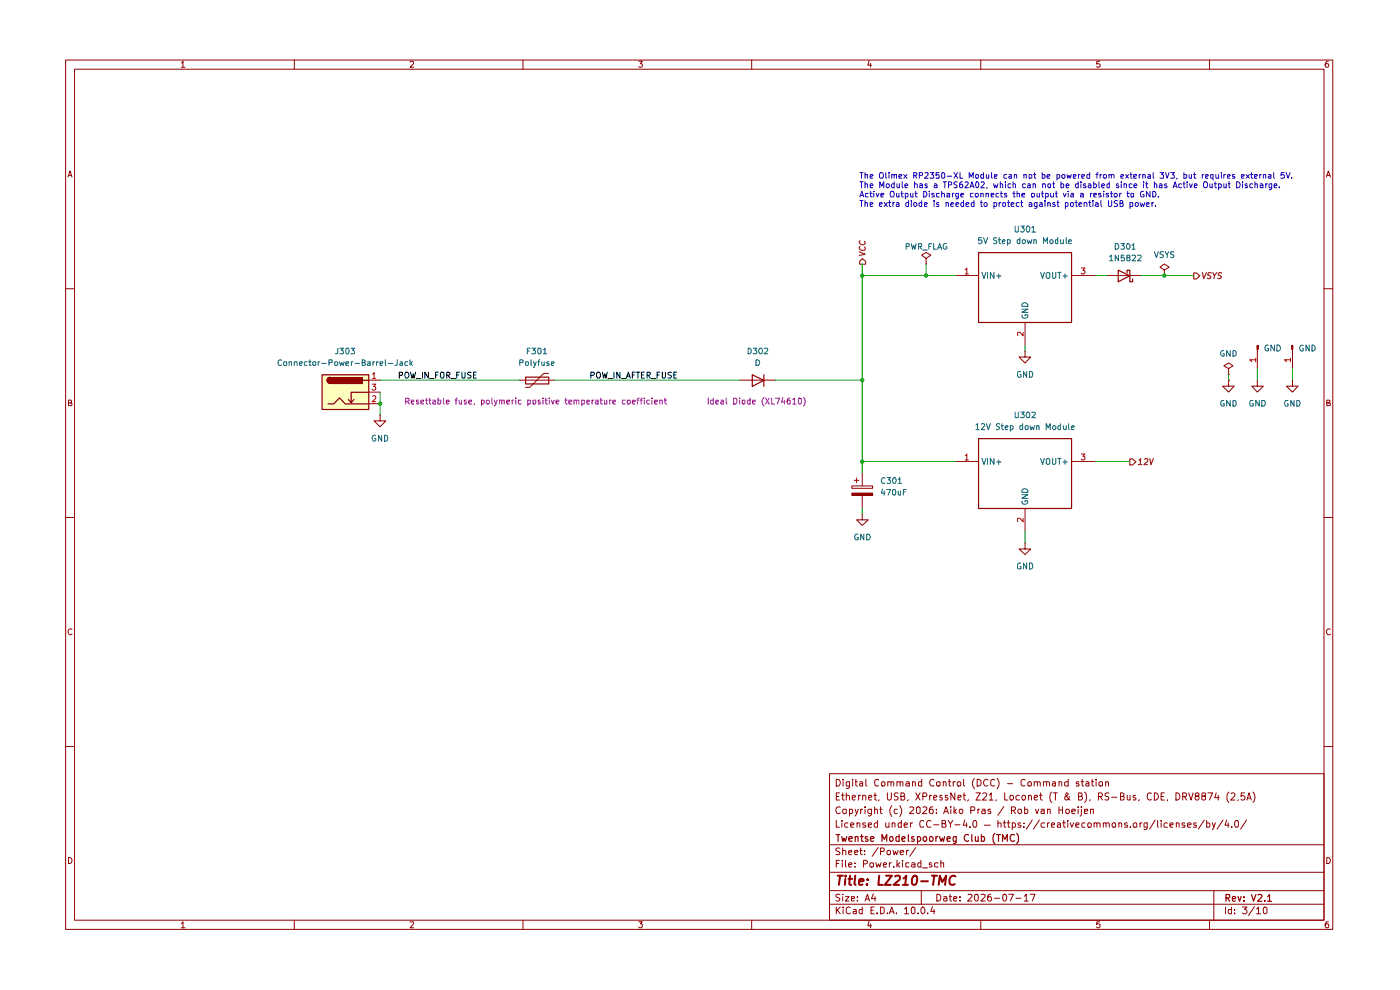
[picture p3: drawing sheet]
(kicad_sch
 (version 20260306)
 (generator "eeschema")
 (generator_version "10.0")
 (paper "A4")
 (title_block
  (title "LZ210-TMC")
  (date "2026-07-17")
  (rev "V2.1")
  (company "Twentse Modelspoorweg Club (TMC)")
  (comment 1 "Licensed under CC-BY-4.0 — https://creativecommons.org/licenses/by/4.0/")
  (comment 2 "Copyright (c) 2026: Aiko Pras / Rob van Hoeijen")
  (comment 3 "Ethernet, USB, XPressNet, Z21, Loconet (T & B), RS-Bus, CDE, DRV8874 (2,5A)")
  (comment 4 "Digital Command Control (DCC) - Command station"))
 (lib_symbols
  (symbol "AP_Library:Connector-Power-Barrel-Jack"
   (pin_names (hide yes)) (exclude_from_sim no) (in_bom yes) (on_board yes)
   (in_pos_files yes)
   (duplicate_pin_numbers_are_jumpers no)
   (property "Reference" "J?" (at 0 8.89 0) (show_name no) (do_not_autoplace no) (effects (font (size 1.27 1.27))))
   (property "Value" "Connector-Power-Barrel-Jack" (at 0 6.35 0) (show_name no) (do_not_autoplace no) (effects (font (size 1.27 1.27))))
   (property "Footprint" "AP_Library:Connector-Power-Barrel-Jack" (at 2.032 -9.144 0) (show_name no) (do_not_autoplace no) (hide yes) (effects (font (size 1.27 1.27))))
   (property "Datasheet" "https://cdn-reichelt.de/documents/datenblatt/G100/MEBP_S~IMP.pdf" (at 2.286 -11.938 0) (show_name no) (do_not_autoplace no) (hide yes) (effects (font (size 1.27 1.27))))
   (property "Description" "DC Barrel Jack with an internal switch" (at 0.762 -6.604 0) (show_name no) (do_not_autoplace no) (hide yes) (effects (font (size 1.27 1.27))))
   (symbol "Connector-Power-Barrel-Jack_0_1"
    (rectangle (start -5.08 3.81) (end 5.08 -3.81) (stroke (width 0.254) (type default)) (fill (type background)))
    (polyline (pts (xy -3.81 -2.54) (xy -2.54 -2.54) (xy -1.27 -1.27) (xy 0 -2.54) (xy 2.54 -2.54) (xy 5.08 -2.54)) (stroke (width 0.254) (type default)) (fill (type none)))
    (arc (start -3.302 1.905) (mid -3.9343 2.54) (end -3.302 3.175) (stroke (width 0.254) (type default)) (fill (type none)))
    (arc (start -3.302 1.905) (mid -3.9343 2.54) (end -3.302 3.175) (stroke (width 0.254) (type default)) (fill (type outline)))
    (polyline (pts (xy 1.27 -2.286) (xy 1.905 -1.651)) (stroke (width 0.254) (type default)) (fill (type none)))
    (rectangle (start 3.683 3.175) (end -3.302 1.905) (stroke (width 0.254) (type default)) (fill (type outline)))
    (polyline (pts (xy 5.08 2.54) (xy 3.81 2.54)) (stroke (width 0.254) (type default)) (fill (type none)))
    (polyline (pts (xy 5.08 0) (xy 1.27 0) (xy 1.27 -2.286) (xy 0.635 -1.651)) (stroke (width 0.254) (type default)) (fill (type none))))
   (symbol "Connector-Power-Barrel-Jack_1_1"
    (pin passive line (at 7.62 2.54 180) (length 2.54) (name "" (effects (font (size 1.27 1.27)))) (number "1" (effects (font (size 1.27 1.27)))))
    (pin passive line (at 7.62 -2.54 180) (length 2.54) (name "" (effects (font (size 1.27 1.27)))) (number "2" (effects (font (size 1.27 1.27)))))
    (pin passive line (at 7.62 0 180) (length 2.54) (name "" (effects (font (size 1.27 1.27)))) (number "3" (effects (font (size 1.27 1.27))))))
   (embedded_fonts no))
  (symbol "AP_Library:Module-DC-DC Step down converter" (exclude_from_sim no) (in_bom yes) (on_board yes)
   (in_pos_files yes)
   (duplicate_pin_numbers_are_jumpers no)
   (property "Reference" "U?" (at 0 0 0) (show_name no) (do_not_autoplace no) (effects (font (size 1.27 1.27))))
   (property "Value" "Module-DC-DC Step down converter" (at 0 10.668 0) (show_name no) (do_not_autoplace no) (effects (font (size 1.27 1.27))))
   (property "Footprint" "" (at 0 0 0) (show_name no) (do_not_autoplace no) (hide yes) (effects (font (size 1.27 1.27))))
   (property "Datasheet" "" (at 0 0 0) (show_name no) (do_not_autoplace no) (hide yes) (effects (font (size 1.27 1.27))))
   (property "Description" "Step down converter" (at 0 0 0) (show_name no) (do_not_autoplace no) (hide yes) (effects (font (size 1.27 1.27))))
   (property "Manufacturer" "" (at 0 0 0) (show_name no) (do_not_autoplace no) (hide yes) (effects (font (size 1.27 1.27))))
   (property "Supplier" "Aliexpress and others" (at -0.508 8.636 0) (show_name no) (do_not_autoplace no) (hide yes) (effects (font (size 1.27 1.27))))
   (symbol "Module-DC-DC Step down converter_0_0"
    (rectangle (start -10.16 7.62) (end 10.16 -7.62) (stroke (width 0.254) (type solid)) (fill (type none))))
   (symbol "Module-DC-DC Step down converter_1_0"
    (pin power_in line (at -15.24 2.54 0) (length 5.08) (name "VIN+" (effects (font (size 1.27 1.27)))) (number "1" (effects (font (size 1.27 1.27)))))
    (pin power_in line (at 0 -12.7 90) (length 5.08) (name "GND" (effects (font (size 1.27 1.27)))) (number "2" (effects (font (size 1.27 1.27)))))
    (pin power_out line (at 15.24 2.54 180) (length 5.08) (name "VOUT+" (effects (font (size 1.27 1.27)))) (number "3" (effects (font (size 1.27 1.27))))))
   (embedded_fonts no))
  (symbol "Connector:Conn_01x01_Pin"
   (pin_names
    (offset 1.016) (hide yes)) (exclude_from_sim no) (in_bom yes) (on_board yes)
   (in_pos_files yes)
   (duplicate_pin_numbers_are_jumpers no)
   (property "Reference" "J" (at 0 2.54 0) (show_name no) (do_not_autoplace no) (effects (font (size 1.27 1.27))))
   (property "Value" "Conn_01x01_Pin" (at 0 -2.54 0) (show_name no) (do_not_autoplace no) (effects (font (size 1.27 1.27))))
   (property "Footprint" "" (at 0 0 0) (show_name no) (do_not_autoplace no) (hide yes) (effects (font (size 1.27 1.27))))
   (property "Datasheet" "" (at 0 0 0) (show_name no) (do_not_autoplace no) (hide yes) (effects (font (size 1.27 1.27))))
   (property "Description" "Generic connector, single row, 01x01, script generated" (at 0 0 0) (show_name no) (do_not_autoplace no) (hide yes) (effects (font (size 1.27 1.27))))
   (property "ki_locked" "" (at 0 0 0) (show_name no) (do_not_autoplace no) (effects (font (size 1.27 1.27))))
   (symbol "Conn_01x01_Pin_1_1"
    (rectangle (start 0.8636 0.127) (end 0 -0.127) (stroke (width 0.1524) (type default)) (fill (type outline)))
    (polyline (pts (xy 1.27 0) (xy 0.8636 0)) (stroke (width 0.1524) (type default)) (fill (type none)))
    (pin passive line (at 5.08 0 180) (length 3.81) (name "Pin_1" (effects (font (size 1.27 1.27)))) (number "1" (effects (font (size 1.27 1.27))))))
   (embedded_fonts no))
  (symbol "Device:C_Polarized"
   (pin_numbers (hide yes))
   (pin_names
    (offset 0.254)) (exclude_from_sim no) (in_bom yes) (on_board yes)
   (in_pos_files yes)
   (duplicate_pin_numbers_are_jumpers no)
   (property "Reference" "C" (at 0.635 2.54 0) (show_name no) (do_not_autoplace no) (effects (font (size 1.27 1.27)) (justify left)))
   (property "Value" "C_Polarized" (at 0.635 -2.54 0) (show_name no) (do_not_autoplace no) (effects (font (size 1.27 1.27)) (justify left)))
   (property "Footprint" "" (at 0.9652 -3.81 0) (show_name no) (do_not_autoplace no) (hide yes) (effects (font (size 1.27 1.27))))
   (property "Datasheet" "" (at 0 0 0) (show_name no) (do_not_autoplace no) (hide yes) (effects (font (size 1.27 1.27))))
   (property "Description" "Polarized capacitor" (at 0 0 0) (show_name no) (do_not_autoplace no) (hide yes) (effects (font (size 1.27 1.27))))
   (symbol "C_Polarized_0_1"
    (rectangle (start -2.286 0.508) (end 2.286 1.016) (stroke (width 0) (type default)) (fill (type none)))
    (polyline (pts (xy -1.778 2.286) (xy -0.762 2.286)) (stroke (width 0) (type default)) (fill (type none)))
    (polyline (pts (xy -1.27 2.794) (xy -1.27 1.778)) (stroke (width 0) (type default)) (fill (type none)))
    (rectangle (start 2.286 -0.508) (end -2.286 -1.016) (stroke (width 0) (type default)) (fill (type outline))))
   (symbol "C_Polarized_1_1"
    (pin passive line (at 0 3.81 270) (length 2.794) (name "" (effects (font (size 1.27 1.27)))) (number "1" (effects (font (size 1.27 1.27)))))
    (pin passive line (at 0 -3.81 90) (length 2.794) (name "" (effects (font (size 1.27 1.27)))) (number "2" (effects (font (size 1.27 1.27))))))
   (embedded_fonts no))
  (symbol "Device:D"
   (pin_numbers (hide yes))
   (pin_names
    (offset 1.016) (hide yes)) (exclude_from_sim no) (in_bom yes) (on_board yes)
   (in_pos_files yes)
   (duplicate_pin_numbers_are_jumpers no)
   (property "Reference" "D" (at 0 2.54 0) (show_name no) (do_not_autoplace no) (effects (font (size 1.27 1.27))))
   (property "Value" "D" (at 0 -2.54 0) (show_name no) (do_not_autoplace no) (effects (font (size 1.27 1.27))))
   (property "Footprint" "" (at 0 0 0) (show_name no) (do_not_autoplace no) (hide yes) (effects (font (size 1.27 1.27))))
   (property "Datasheet" "" (at 0 0 0) (show_name no) (do_not_autoplace no) (hide yes) (effects (font (size 1.27 1.27))))
   (property "Description" "Diode" (at 0 -5.842 0) (show_name no) (do_not_autoplace no) (hide yes) (effects (font (size 1.27 1.27))))
   (property "Sim.Device" "D" (at 0 0 0) (show_name no) (do_not_autoplace no) (hide yes) (effects (font (size 1.27 1.27))))
   (property "Sim.Pins" "1=K 2=A" (at 0 -4.064 0) (show_name no) (do_not_autoplace no) (hide yes) (effects (font (size 1.27 1.27))))
   (symbol "D_0_1"
    (polyline (pts (xy -1.27 1.27) (xy -1.27 -1.27)) (stroke (width 0.254) (type default)) (fill (type none)))
    (polyline (pts (xy 1.27 1.27) (xy 1.27 -1.27) (xy -1.27 0) (xy 1.27 1.27)) (stroke (width 0.254) (type default)) (fill (type none)))
    (polyline (pts (xy 1.27 0) (xy -1.27 0)) (stroke (width 0) (type default)) (fill (type none))))
   (symbol "D_1_1"
    (pin passive line (at -3.81 0 0) (length 2.54) (name "K" (effects (font (size 1.27 1.27)))) (number "1" (effects (font (size 1.27 1.27)))))
    (pin passive line (at 3.81 0 180) (length 2.54) (name "A" (effects (font (size 1.27 1.27)))) (number "2" (effects (font (size 1.27 1.27))))))
   (embedded_fonts no))
  (symbol "Device:Polyfuse"
   (pin_numbers (hide yes))
   (pin_names
    (offset 0)) (exclude_from_sim no) (in_bom yes) (on_board yes)
   (in_pos_files yes)
   (duplicate_pin_numbers_are_jumpers no)
   (property "Reference" "F" (at -2.54 0 90) (show_name no) (do_not_autoplace no) (effects (font (size 1.27 1.27))))
   (property "Value" "Polyfuse" (at 2.54 0 90) (show_name no) (do_not_autoplace no) (effects (font (size 1.27 1.27))))
   (property "Footprint" "" (at 1.27 -5.08 0) (show_name no) (do_not_autoplace no) (hide yes) (effects (font (size 1.27 1.27)) (justify left)))
   (property "Datasheet" "" (at 0 0 0) (show_name no) (do_not_autoplace no) (hide yes) (effects (font (size 1.27 1.27))))
   (property "Description" "Resettable fuse, polymeric positive temperature coefficient" (at 0 0 0) (show_name no) (do_not_autoplace no) (hide yes) (effects (font (size 1.27 1.27))))
   (symbol "Polyfuse_0_1"
    (polyline (pts (xy -1.524 2.54) (xy -1.524 1.524) (xy 1.524 -1.524) (xy 1.524 -2.54)) (stroke (width 0) (type default)) (fill (type none)))
    (rectangle (start -0.762 2.54) (end 0.762 -2.54) (stroke (width 0.254) (type default)) (fill (type none)))
    (polyline (pts (xy 0 2.54) (xy 0 -2.54)) (stroke (width 0) (type default)) (fill (type none))))
   (symbol "Polyfuse_1_1"
    (pin passive line (at 0 3.81 270) (length 1.27) (name "" (effects (font (size 1.27 1.27)))) (number "1" (effects (font (size 1.27 1.27)))))
    (pin passive line (at 0 -3.81 90) (length 1.27) (name "" (effects (font (size 1.27 1.27)))) (number "2" (effects (font (size 1.27 1.27))))))
   (embedded_fonts no))
  (symbol "Diode:1N5822"
   (pin_numbers (hide yes))
   (pin_names
    (offset 1.016) (hide yes)) (exclude_from_sim no) (in_bom yes) (on_board yes)
   (in_pos_files yes)
   (duplicate_pin_numbers_are_jumpers no)
   (property "Reference" "D" (at 0 2.54 0) (show_name no) (do_not_autoplace no) (effects (font (size 1.27 1.27))))
   (property "Value" "1N5822" (at 0 -2.54 0) (show_name no) (do_not_autoplace no) (effects (font (size 1.27 1.27))))
   (property "Footprint" "Diode_THT:D_DO-201AD_P15.24mm_Horizontal" (at 0 -4.445 0) (show_name no) (do_not_autoplace no) (hide yes) (effects (font (size 1.27 1.27))))
   (property "Datasheet" "http://www.vishay.com/docs/88526/1n5820.pdf" (at 0 0 0) (show_name no) (do_not_autoplace no) (hide yes) (effects (font (size 1.27 1.27))))
   (property "Description" "40V 3A Schottky Barrier Rectifier Diode, DO-201AD" (at 0 0 0) (show_name no) (do_not_autoplace no) (hide yes) (effects (font (size 1.27 1.27))))
   (symbol "1N5822_0_1"
    (polyline (pts (xy -1.905 0.635) (xy -1.905 1.27) (xy -1.27 1.27) (xy -1.27 -1.27) (xy -0.635 -1.27) (xy -0.635 -0.635)) (stroke (width 0.254) (type default)) (fill (type none)))
    (polyline (pts (xy 1.27 1.27) (xy 1.27 -1.27) (xy -1.27 0) (xy 1.27 1.27)) (stroke (width 0.254) (type default)) (fill (type none)))
    (polyline (pts (xy 1.27 0) (xy -1.27 0)) (stroke (width 0) (type default)) (fill (type none))))
   (symbol "1N5822_1_1"
    (pin passive line (at -3.81 0 0) (length 2.54) (name "K" (effects (font (size 1.27 1.27)))) (number "1" (effects (font (size 1.27 1.27)))))
    (pin passive line (at 3.81 0 180) (length 2.54) (name "A" (effects (font (size 1.27 1.27)))) (number "2" (effects (font (size 1.27 1.27))))))
   (embedded_fonts no))
  (symbol "power:GND"
   (power global)
   (pin_numbers (hide yes))
   (pin_names
    (offset 0) (hide yes)) (exclude_from_sim no) (in_bom yes) (on_board yes)
   (in_pos_files yes)
   (duplicate_pin_numbers_are_jumpers no)
   (property "Reference" "#PWR" (at 0 -6.35 0) (show_name no) (do_not_autoplace no) (hide yes) (effects (font (size 1.27 1.27))))
   (property "Value" "GND" (at 0 -3.81 0) (show_name no) (do_not_autoplace no) (effects (font (size 1.27 1.27))))
   (property "Footprint" "" (at 0 0 0) (show_name no) (do_not_autoplace no) (hide yes) (effects (font (size 1.27 1.27))))
   (property "Datasheet" "" (at 0 0 0) (show_name no) (do_not_autoplace no) (hide yes) (effects (font (size 1.27 1.27))))
   (property "Description" "Power symbol creates a global label with name \"GND\" , ground" (at 0 0 0) (show_name no) (do_not_autoplace no) (hide yes) (effects (font (size 1.27 1.27))))
   (symbol "GND_0_1"
    (polyline (pts (xy 0 0) (xy 0 -1.27) (xy 1.27 -1.27) (xy 0 -2.54) (xy -1.27 -1.27) (xy 0 -1.27)) (stroke (width 0) (type default)) (fill (type none))))
   (symbol "GND_1_1"
    (pin power_in line (at 0 0 270) (length 0) (name "" (effects (font (size 1.27 1.27)))) (number "1" (effects (font (size 1.27 1.27))))))
   (embedded_fonts no))
  (symbol "power:PWR_FLAG"
   (power global)
   (pin_numbers (hide yes))
   (pin_names
    (offset 0) (hide yes)) (exclude_from_sim no) (in_bom yes) (on_board yes)
   (in_pos_files yes)
   (duplicate_pin_numbers_are_jumpers no)
   (property "Reference" "#FLG" (at 0 1.905 0) (show_name no) (do_not_autoplace no) (hide yes) (effects (font (size 1.27 1.27))))
   (property "Value" "PWR_FLAG" (at 0 3.81 0) (show_name no) (do_not_autoplace no) (effects (font (size 1.27 1.27))))
   (property "Footprint" "" (at 0 0 0) (show_name no) (do_not_autoplace no) (hide yes) (effects (font (size 1.27 1.27))))
   (property "Datasheet" "" (at 0 0 0) (show_name no) (do_not_autoplace no) (hide yes) (effects (font (size 1.27 1.27))))
   (property "Description" "Special symbol for telling ERC where power comes from" (at 0 0 0) (show_name no) (do_not_autoplace no) (hide yes) (effects (font (size 1.27 1.27))))
   (symbol "PWR_FLAG_0_0"
    (pin power_out line (at 0 0 90) (length 0) (name "" (effects (font (size 1.27 1.27)))) (number "1" (effects (font (size 1.27 1.27))))))
   (symbol "PWR_FLAG_0_1"
    (polyline (pts (xy 0 0) (xy 0 1.27) (xy -1.016 1.905) (xy 0 2.54) (xy 1.016 1.905) (xy 0 1.27)) (stroke (width 0) (type default)) (fill (type none))))
   (embedded_fonts no)))
 (text "The Olimex RP2350-XL Module can not be powered from external 3V3, but requires external 5V.\nThe Module has a TPS62A02, which can not be disabled since it has Active Output Discharge. \nActive Output Discharge connects the output via a resistor to GND.\nThe extra diode is needed to protect against potential USB power."
  (exclude_from_sim no)
  (at 183.388 38.608 0)
  (effects (font (size 1.27 1.27)) (justify left)))
 (junction
  (at 250.19 57.15)
  (diameter 0)
  (color 0 0 0 0))
 (junction
  (at 184.15 57.15)
  (diameter 0)
  (color 0 0 0 0))
 (junction
  (at 184.15 97.79)
  (diameter 0)
  (color 0 0 0 0))
 (junction
  (at 198.12 57.15)
  (diameter 0)
  (color 0 0 0 0))
 (junction
  (at 78.74 85.09)
  (diameter 0)
  (color 0 0 0 0))
 (junction
  (at 184.15 80.01)
  (diameter 0)
  (color 0 0 0 0))
 (wire
  (pts (xy 184.15 107.95) (xy 184.15 109.22))
  (stroke (width 0) (type default)))
 (wire
  (pts (xy 184.15 80.01) (xy 184.15 57.15))
  (stroke (width 0) (type default)))
 (wire
  (pts (xy 165.1 80.01) (xy 184.15 80.01))
  (stroke (width 0) (type default)))
 (wire
  (pts (xy 278.13 77.47) (xy 278.13 80.01))
  (stroke (width 0) (type default)))
 (wire
  (pts (xy 184.15 80.01) (xy 184.15 97.79))
  (stroke (width 0) (type default)))
 (wire
  (pts (xy 78.74 80.01) (xy 109.22 80.01))
  (stroke (width 0) (type default)))
 (wire
  (pts (xy 270.51 77.47) (xy 270.51 80.01))
  (stroke (width 0) (type default)))
 (wire
  (pts (xy 234.95 97.79) (xy 242.57 97.79))
  (stroke (width 0) (type default)))
 (wire
  (pts (xy 198.12 54.61) (xy 198.12 57.15))
  (stroke (width 0) (type default)))
 (wire
  (pts (xy 184.15 97.79) (xy 204.47 97.79))
  (stroke (width 0) (type default)))
 (wire
  (pts (xy 198.12 57.15) (xy 204.47 57.15))
  (stroke (width 0) (type default)))
 (wire
  (pts (xy 157.48 80.01) (xy 116.84 80.01))
  (stroke (width 0) (type default)))
 (wire
  (pts (xy 250.19 57.15) (xy 256.54 57.15))
  (stroke (width 0) (type default)))
 (wire
  (pts (xy 78.74 85.09) (xy 78.74 87.63))
  (stroke (width 0) (type default)))
 (wire
  (pts (xy 78.74 82.55) (xy 78.74 85.09))
  (stroke (width 0) (type default)))
 (wire
  (pts (xy 245.11 57.15) (xy 250.19 57.15))
  (stroke (width 0) (type default)))
 (wire
  (pts (xy 234.95 57.15) (xy 237.49 57.15))
  (stroke (width 0) (type default)))
 (wire
  (pts (xy 264.16 78.74) (xy 264.16 80.01))
  (stroke (width 0) (type default)))
 (wire
  (pts (xy 219.71 113.03) (xy 219.71 115.57))
  (stroke (width 0) (type default)))
 (wire
  (pts (xy 184.15 54.61) (xy 184.15 57.15))
  (stroke (width 0) (type default)))
 (wire
  (pts (xy 184.15 97.79) (xy 184.15 100.33))
  (stroke (width 0) (type default)))
 (wire
  (pts (xy 184.15 57.15) (xy 198.12 57.15))
  (stroke (width 0) (type default)))
 (wire
  (pts (xy 219.71 72.39) (xy 219.71 73.66))
  (stroke (width 0) (type default)))
 (label "POW_IN_AFTER_FUSE"
  (at 124.46 80.01 0)
  (effects (font (size 1.27 1.27)) (justify left bottom)))
 (label "POW_IN_FOR_FUSE"
  (at 82.55 80.01 0)
  (effects (font (size 1.27 1.27)) (justify left bottom)))
 (hierarchical_label "VSYS"
  (shape output)
  (at 256.54 57.15 0)
  (effects (font (size 1.27 1.27) (thickness 0.254)
    (bold yes)
    (italic yes)) (justify left)))
 (hierarchical_label "VCC"
  (shape output)
  (at 184.15 54.61 90)
  (effects (font (size 1.27 1.27) (thickness 0.254)
    (bold yes)
    (italic yes)) (justify left)))
 (hierarchical_label "12V"
  (shape output)
  (at 242.57 97.79 0)
  (effects (font (size 1.27 1.27) (thickness 0.254)
    (bold yes)
    (italic yes)) (justify left)))
 (symbol
  (lib_id "power:PWR_FLAG")
  (at 198.12 54.61 0)
  (unit 1)
  (body_style 1)
  (exclude_from_sim no)
  (in_bom yes)
  (on_board yes)
  (in_pos_files yes)
  (dnp no)
  (property "Reference" "#FLG0301" (at 198.12 52.705 0) (hide yes) (show_name no) (do_not_autoplace no) (effects (font (size 1.27 1.27))))
  (property "Value" "PWR_FLAG" (at 198.12 50.8 0) (show_name no) (do_not_autoplace no) (effects (font (size 1.27 1.27))))
  (property "Footprint" "" (at 198.12 54.61 0) (hide yes) (show_name no) (do_not_autoplace no) (effects (font (size 1.27 1.27))))
  (property "Datasheet" "" (at 198.12 54.61 0) (hide yes) (show_name no) (do_not_autoplace no) (effects (font (size 1.27 1.27))))
  (property "Description" "Special symbol for telling ERC where power comes from" (at 198.12 54.61 0) (hide yes) (show_name no) (do_not_autoplace no) (effects (font (size 1.27 1.27))))
  (pin "1"))
 (symbol
  (lib_id "AP_Library:Module-DC-DC Step down converter")
  (at 219.71 59.69 0)
  (unit 1)
  (body_style 1)
  (exclude_from_sim no)
  (in_bom yes)
  (on_board yes)
  (in_pos_files yes)
  (dnp no)
  (fields_autoplaced yes)
  (property "Reference" "U301" (at 219.71 46.99 0) (show_name no) (do_not_autoplace no) (effects (font (size 1.27 1.27))))
  (property "Value" "5V Step down Module" (at 219.71 49.53 0) (show_name no) (do_not_autoplace no) (effects (font (size 1.27 1.27))))
  (property "Footprint" "AP_Library:Module-StepDown-MP1584-Formfactor" (at 219.71 59.69 0) (hide yes) (show_name no) (do_not_autoplace no) (effects (font (size 1.27 1.27))))
  (property "Datasheet" "" (at 219.71 59.69 0) (hide yes) (show_name no) (do_not_autoplace no) (effects (font (size 1.27 1.27))))
  (property "Description" "Step down converter" (at 219.71 59.69 0) (hide yes) (show_name no) (do_not_autoplace no) (effects (font (size 1.27 1.27))))
  (property "Manufacturer" "D-SUN" (at 219.71 59.69 0) (hide yes) (show_name no) (do_not_autoplace no) (effects (font (size 1.27 1.27))))
  (property "Supplier" "Aliexpress and others" (at 219.202 51.054 0) (hide yes) (show_name no) (do_not_autoplace no) (effects (font (size 1.27 1.27))))
  (pin "2")
  (pin "1")
  (pin "3"))
 (symbol
  (lib_id "power:GND")
  (at 270.51 80.01 0)
  (unit 1)
  (body_style 1)
  (exclude_from_sim no)
  (in_bom yes)
  (on_board yes)
  (in_pos_files yes)
  (dnp no)
  (fields_autoplaced yes)
  (property "Reference" "#PWR0303" (at 270.51 86.36 0) (hide yes) (show_name no) (do_not_autoplace no) (effects (font (size 1.27 1.27))))
  (property "Value" "GND" (at 270.51 85.09 0) (show_name no) (do_not_autoplace no) (effects (font (size 1.27 1.27))))
  (property "Footprint" "" (at 270.51 80.01 0) (hide yes) (show_name no) (do_not_autoplace no) (effects (font (size 1.27 1.27))))
  (property "Datasheet" "" (at 270.51 80.01 0) (hide yes) (show_name no) (do_not_autoplace no) (effects (font (size 1.27 1.27))))
  (property "Description" "Power symbol creates a global label with name \"GND\" , ground" (at 270.51 80.01 0) (hide yes) (show_name no) (do_not_autoplace no) (effects (font (size 1.27 1.27))))
  (pin "1"))
 (symbol
  (lib_id "Connector:Conn_01x01_Pin")
  (at 278.13 72.39 270)
  (unit 1)
  (body_style 1)
  (exclude_from_sim no)
  (in_bom yes)
  (on_board yes)
  (in_pos_files yes)
  (dnp no)
  (fields_autoplaced yes)
  (property "Reference" "J302" (at 279.4 71.7549 90) (hide yes) (show_name no) (do_not_autoplace no) (effects (font (size 1.27 1.27)) (justify left)))
  (property "Value" "GND" (at 279.4 73.0249 90) (show_name no) (do_not_autoplace no) (effects (font (size 1.27 1.27)) (justify left)))
  (property "Footprint" "Connector_PinHeader_2.54mm:PinHeader_1x01_P2.54mm_Vertical" (at 278.13 72.39 0) (hide yes) (show_name no) (do_not_autoplace no) (effects (font (size 1.27 1.27))))
  (property "Datasheet" "" (at 278.13 72.39 0) (hide yes) (show_name no) (do_not_autoplace no) (effects (font (size 1.27 1.27))))
  (property "Description" "Generic connector, single row, 01x01, script generated" (at 278.13 72.39 0) (hide yes) (show_name no) (do_not_autoplace no) (effects (font (size 1.27 1.27))))
  (pin "1"))
 (symbol
  (lib_id "power:GND")
  (at 278.13 80.01 0)
  (unit 1)
  (body_style 1)
  (exclude_from_sim no)
  (in_bom yes)
  (on_board yes)
  (in_pos_files yes)
  (dnp no)
  (fields_autoplaced yes)
  (property "Reference" "#PWR0304" (at 278.13 86.36 0) (hide yes) (show_name no) (do_not_autoplace no) (effects (font (size 1.27 1.27))))
  (property "Value" "GND" (at 278.13 85.09 0) (show_name no) (do_not_autoplace no) (effects (font (size 1.27 1.27))))
  (property "Footprint" "" (at 278.13 80.01 0) (hide yes) (show_name no) (do_not_autoplace no) (effects (font (size 1.27 1.27))))
  (property "Datasheet" "" (at 278.13 80.01 0) (hide yes) (show_name no) (do_not_autoplace no) (effects (font (size 1.27 1.27))))
  (property "Description" "Power symbol creates a global label with name \"GND\" , ground" (at 278.13 80.01 0) (hide yes) (show_name no) (do_not_autoplace no) (effects (font (size 1.27 1.27))))
  (pin "1"))
 (symbol
  (lib_id "AP_Library:Module-DC-DC Step down converter")
  (at 219.71 100.33 0)
  (unit 1)
  (body_style 1)
  (exclude_from_sim no)
  (in_bom yes)
  (on_board yes)
  (in_pos_files yes)
  (dnp no)
  (fields_autoplaced yes)
  (property "Reference" "U302" (at 219.71 87.63 0) (show_name no) (do_not_autoplace no) (effects (font (size 1.27 1.27))))
  (property "Value" "12V Step down Module" (at 219.71 90.17 0) (show_name no) (do_not_autoplace no) (effects (font (size 1.27 1.27))))
  (property "Footprint" "AP_Library:Module-StepDown-MP1584-Formfactor" (at 219.71 100.33 0) (hide yes) (show_name no) (do_not_autoplace no) (effects (font (size 1.27 1.27))))
  (property "Datasheet" "" (at 219.71 100.33 0) (hide yes) (show_name no) (do_not_autoplace no) (effects (font (size 1.27 1.27))))
  (property "Description" "Step down converter" (at 219.71 100.33 0) (hide yes) (show_name no) (do_not_autoplace no) (effects (font (size 1.27 1.27))))
  (property "Manufacturer" "D-SUN" (at 219.71 100.33 0) (hide yes) (show_name no) (do_not_autoplace no) (effects (font (size 1.27 1.27))))
  (property "Supplier" "Aliexpress and others" (at 219.202 91.694 0) (hide yes) (show_name no) (do_not_autoplace no) (effects (font (size 1.27 1.27))))
  (pin "2")
  (pin "1")
  (pin "3"))
 (symbol
  (lib_id "Connector:Conn_01x01_Pin")
  (at 270.51 72.39 270)
  (unit 1)
  (body_style 1)
  (exclude_from_sim no)
  (in_bom yes)
  (on_board yes)
  (in_pos_files yes)
  (dnp no)
  (fields_autoplaced yes)
  (property "Reference" "J301" (at 271.78 71.7549 90) (hide yes) (show_name no) (do_not_autoplace no) (effects (font (size 1.27 1.27)) (justify left)))
  (property "Value" "GND" (at 271.78 73.0249 90) (show_name no) (do_not_autoplace no) (effects (font (size 1.27 1.27)) (justify left)))
  (property "Footprint" "Connector_PinHeader_2.54mm:PinHeader_1x01_P2.54mm_Vertical" (at 270.51 72.39 0) (hide yes) (show_name no) (do_not_autoplace no) (effects (font (size 1.27 1.27))))
  (property "Datasheet" "" (at 270.51 72.39 0) (hide yes) (show_name no) (do_not_autoplace no) (effects (font (size 1.27 1.27))))
  (property "Description" "Generic connector, single row, 01x01, script generated" (at 270.51 72.39 0) (hide yes) (show_name no) (do_not_autoplace no) (effects (font (size 1.27 1.27))))
  (pin "1"))
 (symbol
  (lib_id "power:GND")
  (at 219.71 115.57 0)
  (unit 1)
  (body_style 1)
  (exclude_from_sim no)
  (in_bom yes)
  (on_board yes)
  (in_pos_files yes)
  (dnp no)
  (fields_autoplaced yes)
  (property "Reference" "#PWR0307" (at 219.71 121.92 0) (hide yes) (show_name no) (do_not_autoplace no) (effects (font (size 1.27 1.27))))
  (property "Value" "GND" (at 219.71 120.65 0) (show_name no) (do_not_autoplace no) (effects (font (size 1.27 1.27))))
  (property "Footprint" "" (at 219.71 115.57 0) (hide yes) (show_name no) (do_not_autoplace no) (effects (font (size 1.27 1.27))))
  (property "Datasheet" "" (at 219.71 115.57 0) (hide yes) (show_name no) (do_not_autoplace no) (effects (font (size 1.27 1.27))))
  (property "Description" "Power symbol creates a global label with name \"GND\" , ground" (at 219.71 115.57 0) (hide yes) (show_name no) (do_not_autoplace no) (effects (font (size 1.27 1.27))))
  (pin "1"))
 (symbol
  (lib_id "power:GND")
  (at 219.71 73.66 0)
  (unit 1)
  (body_style 1)
  (exclude_from_sim no)
  (in_bom yes)
  (on_board yes)
  (in_pos_files yes)
  (dnp no)
  (fields_autoplaced yes)
  (property "Reference" "#PWR0301" (at 219.71 80.01 0) (hide yes) (show_name no) (do_not_autoplace no) (effects (font (size 1.27 1.27))))
  (property "Value" "GND" (at 219.71 78.74 0) (show_name no) (do_not_autoplace no) (effects (font (size 1.27 1.27))))
  (property "Footprint" "" (at 219.71 73.66 0) (hide yes) (show_name no) (do_not_autoplace no) (effects (font (size 1.27 1.27))))
  (property "Datasheet" "" (at 219.71 73.66 0) (hide yes) (show_name no) (do_not_autoplace no) (effects (font (size 1.27 1.27))))
  (property "Description" "Power symbol creates a global label with name \"GND\" , ground" (at 219.71 73.66 0) (hide yes) (show_name no) (do_not_autoplace no) (effects (font (size 1.27 1.27))))
  (pin "1"))
 (symbol
  (lib_id "Device:D")
  (at 161.29 80.01 180)
  (unit 1)
  (body_style 1)
  (exclude_from_sim no)
  (in_bom yes)
  (on_board yes)
  (in_pos_files yes)
  (dnp no)
  (property "Reference" "D302" (at 161.29 73.66 0) (show_name no) (do_not_autoplace no) (effects (font (size 1.27 1.27))))
  (property "Value" "D" (at 161.29 76.2 0) (show_name no) (do_not_autoplace no) (effects (font (size 1.27 1.27))))
  (property "Footprint" "AP_Library:Module-XL74610" (at 161.29 80.01 0) (hide yes) (show_name no) (do_not_autoplace no) (effects (font (size 1.27 1.27))))
  (property "Datasheet" "" (at 161.29 80.01 0) (hide yes) (show_name no) (do_not_autoplace no) (effects (font (size 1.27 1.27))))
  (property "Description" "Ideal Diode (XL74610)" (at 161.036 84.582 0) (show_name no) (do_not_autoplace no) (effects (font (size 1.27 1.27))))
  (property "Sim.Device" "D" (at 161.29 80.01 0) (hide yes) (show_name no) (do_not_autoplace no) (effects (font (size 1.27 1.27))))
  (property "Sim.Pins" "1=K 2=A" (at 161.29 80.01 0) (hide yes) (show_name no) (do_not_autoplace no) (effects (font (size 1.27 1.27))))
  (pin "1")
  (pin "2"))
 (symbol
  (lib_id "Device:C_Polarized")
  (at 184.15 104.14 0)
  (unit 1)
  (body_style 1)
  (exclude_from_sim no)
  (in_bom yes)
  (on_board yes)
  (in_pos_files yes)
  (dnp no)
  (fields_autoplaced yes)
  (property "Reference" "C301" (at 187.96 101.9809 0) (show_name no) (do_not_autoplace no) (effects (font (size 1.27 1.27)) (justify left)))
  (property "Value" "470uF" (at 187.96 104.5209 0) (show_name no) (do_not_autoplace no) (effects (font (size 1.27 1.27)) (justify left)))
  (property "Footprint" "Capacitor_THT:CP_Radial_D10.0mm_P5.00mm" (at 185.1152 107.95 0) (hide yes) (show_name no) (do_not_autoplace no) (effects (font (size 1.27 1.27))))
  (property "Datasheet" "" (at 184.15 104.14 0) (hide yes) (show_name no) (do_not_autoplace no) (effects (font (size 1.27 1.27))))
  (property "Description" "Polarized capacitor" (at 184.15 104.14 0) (hide yes) (show_name no) (do_not_autoplace no) (effects (font (size 1.27 1.27))))
  (pin "1")
  (pin "2"))
 (symbol
  (lib_id "power:PWR_FLAG")
  (at 250.19 57.15 0)
  (unit 1)
  (body_style 1)
  (exclude_from_sim no)
  (in_bom yes)
  (on_board yes)
  (in_pos_files yes)
  (dnp no)
  (property "Reference" "#FLG0302" (at 250.19 55.245 0) (hide yes) (show_name no) (do_not_autoplace no) (effects (font (size 1.27 1.27))))
  (property "Value" "VSYS" (at 250.19 52.578 0) (show_name no) (do_not_autoplace no) (effects (font (size 1.27 1.27))))
  (property "Footprint" "" (at 250.19 57.15 0) (hide yes) (show_name no) (do_not_autoplace no) (effects (font (size 1.27 1.27))))
  (property "Datasheet" "" (at 250.19 57.15 0) (hide yes) (show_name no) (do_not_autoplace no) (effects (font (size 1.27 1.27))))
  (property "Description" "Special symbol for telling ERC where power comes from" (at 250.19 57.15 0) (hide yes) (show_name no) (do_not_autoplace no) (effects (font (size 1.27 1.27))))
  (pin "1"))
 (symbol
  (lib_id "Diode:1N5822")
  (at 241.3 57.15 180)
  (unit 1)
  (body_style 1)
  (exclude_from_sim no)
  (in_bom yes)
  (on_board yes)
  (in_pos_files yes)
  (dnp no)
  (fields_autoplaced yes)
  (property "Reference" "D301" (at 241.6175 50.8 0) (show_name no) (do_not_autoplace no) (effects (font (size 1.27 1.27))))
  (property "Value" "1N5822" (at 241.6175 53.34 0) (show_name no) (do_not_autoplace no) (effects (font (size 1.27 1.27))))
  (property "Footprint" "Diode_THT:D_DO-201AD_P15.24mm_Horizontal" (at 241.3 52.705 0) (hide yes) (show_name no) (do_not_autoplace no) (effects (font (size 1.27 1.27))))
  (property "Datasheet" "http://www.vishay.com/docs/88526/1n5820.pdf" (at 241.3 57.15 0) (hide yes) (show_name no) (do_not_autoplace no) (effects (font (size 1.27 1.27))))
  (property "Description" "40V 3A Schottky Barrier Rectifier Diode, DO-201AD" (at 241.3 57.15 0) (hide yes) (show_name no) (do_not_autoplace no) (effects (font (size 1.27 1.27))))
  (pin "2")
  (pin "1"))
 (symbol
  (lib_id "power:GND")
  (at 184.15 109.22 0)
  (unit 1)
  (body_style 1)
  (exclude_from_sim no)
  (in_bom yes)
  (on_board yes)
  (in_pos_files yes)
  (dnp no)
  (fields_autoplaced yes)
  (property "Reference" "#PWR0306" (at 184.15 115.57 0) (hide yes) (show_name no) (do_not_autoplace no) (effects (font (size 1.27 1.27))))
  (property "Value" "GND" (at 184.15 114.3 0) (show_name no) (do_not_autoplace no) (effects (font (size 1.27 1.27))))
  (property "Footprint" "" (at 184.15 109.22 0) (hide yes) (show_name no) (do_not_autoplace no) (effects (font (size 1.27 1.27))))
  (property "Datasheet" "" (at 184.15 109.22 0) (hide yes) (show_name no) (do_not_autoplace no) (effects (font (size 1.27 1.27))))
  (property "Description" "Power symbol creates a global label with name \"GND\" , ground" (at 184.15 109.22 0) (hide yes) (show_name no) (do_not_autoplace no) (effects (font (size 1.27 1.27))))
  (pin "1"))
 (symbol
  (lib_id "power:GND")
  (at 264.16 80.01 0)
  (unit 1)
  (body_style 1)
  (exclude_from_sim no)
  (in_bom yes)
  (on_board yes)
  (in_pos_files yes)
  (dnp no)
  (fields_autoplaced yes)
  (property "Reference" "#PWR0302" (at 264.16 86.36 0) (hide yes) (show_name no) (do_not_autoplace no) (effects (font (size 1.27 1.27))))
  (property "Value" "GND" (at 264.16 85.09 0) (show_name no) (do_not_autoplace no) (effects (font (size 1.27 1.27))))
  (property "Footprint" "" (at 264.16 80.01 0) (hide yes) (show_name no) (do_not_autoplace no) (effects (font (size 1.27 1.27))))
  (property "Datasheet" "" (at 264.16 80.01 0) (hide yes) (show_name no) (do_not_autoplace no) (effects (font (size 1.27 1.27))))
  (property "Description" "Power symbol creates a global label with name \"GND\" , ground" (at 264.16 80.01 0) (hide yes) (show_name no) (do_not_autoplace no) (effects (font (size 1.27 1.27))))
  (pin "1"))
 (symbol
  (lib_id "AP_Library:Connector-Power-Barrel-Jack")
  (at 71.12 82.55 0)
  (unit 1)
  (body_style 1)
  (exclude_from_sim no)
  (in_bom yes)
  (on_board yes)
  (in_pos_files yes)
  (dnp no)
  (fields_autoplaced yes)
  (property "Reference" "J303" (at 71.12 73.66 0) (show_name no) (do_not_autoplace no) (effects (font (size 1.27 1.27))))
  (property "Value" "Connector-Power-Barrel-Jack" (at 71.12 76.2 0) (show_name no) (do_not_autoplace no) (effects (font (size 1.27 1.27))))
  (property "Footprint" "AP_Library:Connector-Power-Barrel-Jack" (at 73.152 91.694 0) (hide yes) (show_name no) (do_not_autoplace no) (effects (font (size 1.27 1.27))))
  (property "Datasheet" "" (at 73.406 94.488 0) (hide yes) (show_name no) (do_not_autoplace no) (effects (font (size 1.27 1.27))))
  (property "Description" "DC Barrel Jack with an internal switch" (at 71.882 89.154 0) (hide yes) (show_name no) (do_not_autoplace no) (effects (font (size 1.27 1.27))))
  (pin "3")
  (pin "2")
  (pin "1"))
 (symbol
  (lib_id "power:GND")
  (at 78.74 87.63 0)
  (unit 1)
  (body_style 1)
  (exclude_from_sim no)
  (in_bom yes)
  (on_board yes)
  (in_pos_files yes)
  (dnp no)
  (fields_autoplaced yes)
  (property "Reference" "#PWR0305" (at 78.74 93.98 0) (hide yes) (show_name no) (do_not_autoplace no) (effects (font (size 1.27 1.27))))
  (property "Value" "GND" (at 78.74 92.71 0) (show_name no) (do_not_autoplace no) (effects (font (size 1.27 1.27))))
  (property "Footprint" "" (at 78.74 87.63 0) (hide yes) (show_name no) (do_not_autoplace no) (effects (font (size 1.27 1.27))))
  (property "Datasheet" "" (at 78.74 87.63 0) (hide yes) (show_name no) (do_not_autoplace no) (effects (font (size 1.27 1.27))))
  (property "Description" "Power symbol creates a global label with name \"GND\" , ground" (at 78.74 87.63 0) (hide yes) (show_name no) (do_not_autoplace no) (effects (font (size 1.27 1.27))))
  (pin "1"))
 (symbol
  (lib_id "Device:Polyfuse")
  (at 113.03 80.01 90)
  (unit 1)
  (body_style 1)
  (exclude_from_sim no)
  (in_bom yes)
  (on_board yes)
  (in_pos_files yes)
  (dnp no)
  (property "Reference" "F301" (at 113.03 73.66 90) (show_name no) (do_not_autoplace no) (effects (font (size 1.27 1.27))))
  (property "Value" "Polyfuse" (at 113.03 76.2 90) (show_name no) (do_not_autoplace no) (effects (font (size 1.27 1.27))))
  (property "Footprint" "Fuse:Fuse_Bourns_MF-RG300" (at 118.11 78.74 0) (hide yes) (show_name no) (do_not_autoplace no) (effects (font (size 1.27 1.27)) (justify left)))
  (property "Datasheet" "" (at 113.03 80.01 0) (hide yes) (show_name no) (do_not_autoplace no) (effects (font (size 1.27 1.27))))
  (property "Description" "Resettable fuse, polymeric positive temperature coefficient" (at 112.776 84.582 90) (show_name no) (do_not_autoplace no) (effects (font (size 1.27 1.27))))
  (pin "2")
  (pin "1"))
 (symbol
  (lib_id "power:PWR_FLAG")
  (at 264.16 78.74 0)
  (unit 1)
  (body_style 1)
  (exclude_from_sim no)
  (in_bom yes)
  (on_board yes)
  (in_pos_files yes)
  (dnp no)
  (property "Reference" "#FLG0303" (at 264.16 76.835 0) (hide yes) (show_name no) (do_not_autoplace no) (effects (font (size 1.27 1.27))))
  (property "Value" "GND" (at 264.16 74.168 0) (show_name no) (do_not_autoplace no) (effects (font (size 1.27 1.27))))
  (property "Footprint" "" (at 264.16 78.74 0) (hide yes) (show_name no) (do_not_autoplace no) (effects (font (size 1.27 1.27))))
  (property "Datasheet" "" (at 264.16 78.74 0) (hide yes) (show_name no) (do_not_autoplace no) (effects (font (size 1.27 1.27))))
  (property "Description" "Special symbol for telling ERC where power comes from" (at 264.16 78.74 0) (hide yes) (show_name no) (do_not_autoplace no) (effects (font (size 1.27 1.27))))
  (pin "1")))
